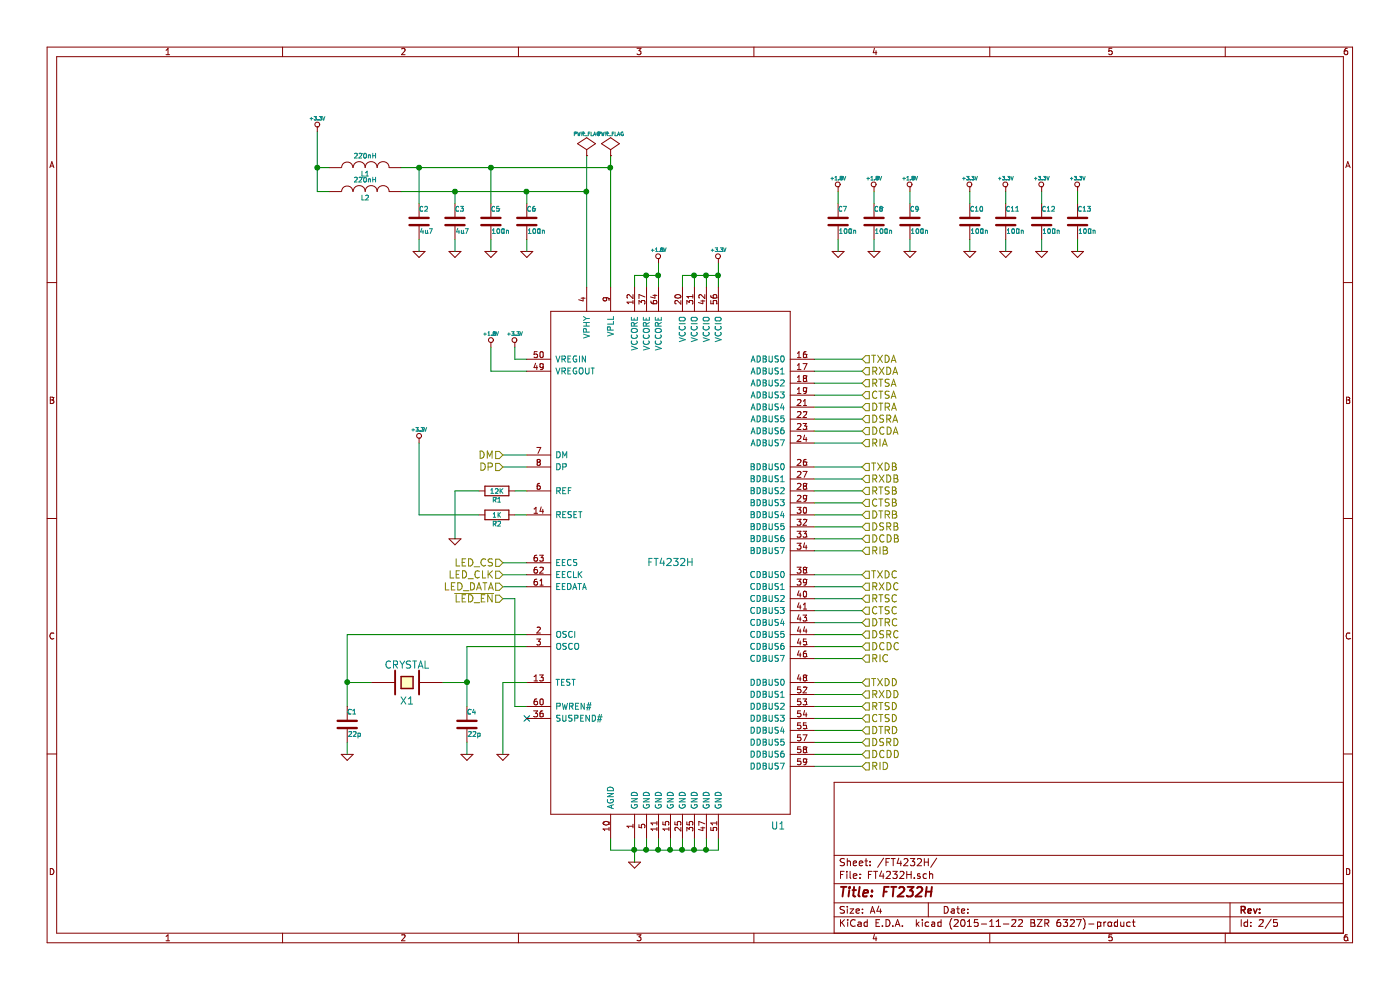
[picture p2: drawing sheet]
EESchema Schematic File Version 2
LIBS:quad-serial-rescue
LIBS:power
LIBS:device
LIBS:transistors
LIBS:conn
LIBS:linear
LIBS:regul
LIBS:74xx
LIBS:cmos4000
LIBS:adc-dac
LIBS:memory
LIBS:xilinx
LIBS:microcontrollers
LIBS:dsp
LIBS:microchip
LIBS:analog_switches
LIBS:motorola
LIBS:texas
LIBS:intel
LIBS:audio
LIBS:interface
LIBS:digital-audio
LIBS:philips
LIBS:display
LIBS:cypress
LIBS:siliconi
LIBS:opto
LIBS:atmel
LIBS:contrib
LIBS:valves
LIBS:FTDI
LIBS:esd_protection
LIBS:usb-connectors
LIBS:quad-serial-cache
EELAYER 25 0
EELAYER END
$Descr A4 11693 8268
encoding utf-8
Sheet 2 5
Title "FT232H"
Date ""
Rev ""
Comp ""
Comment1 ""
Comment2 ""
Comment3 ""
Comment4 ""
$EndDescr
$Comp
L GND #PWR01
U 1 1
P 5300 7200
F 0 "#PWR01" H 5300 7200 30  0001 C CNN
F 1 "GND" H 5300 7130 30  0001 C CNN
F 2 "" H 5300 7200 60  0000 C CNN
F 3 "" H 5300 7200 60  0000 C CNN
	1    5300 7200
	1    0    0    -1  
$EndComp
$Comp
L +3.3V #PWR02
U 1 1
P 4300 2900
F 0 "#PWR02" H 4300 2860 30  0001 C CNN
F 1 "+3.3V" H 4300 3010 30  0000 C CNN
F 2 "" H 4300 2900 60  0000 C CNN
F 3 "" H 4300 2900 60  0000 C CNN
	1    4300 2900
	1    0    0    -1  
$EndComp
$Comp
L +1.8V #PWR03
U 1 1
P 5500 2200
F 0 "#PWR03" H 5500 2340 20  0001 C CNN
F 1 "+1.8V" H 5500 2310 30  0000 C CNN
F 2 "" H 5500 2200 60  0000 C CNN
F 3 "" H 5500 2200 60  0000 C CNN
	1    5500 2200
	1    0    0    -1  
$EndComp
$Comp
L +3.3V #PWR04
U 1 1
P 6000 2200
F 0 "#PWR04" H 6000 2160 30  0001 C CNN
F 1 "+3.3V" H 6000 2310 30  0000 C CNN
F 2 "" H 6000 2200 60  0000 C CNN
F 3 "" H 6000 2200 60  0000 C CNN
	1    6000 2200
	1    0    0    -1  
$EndComp
$Comp
L +1.8V #PWR05
U 1 1
P 4100 2900
F 0 "#PWR05" H 4100 3040 20  0001 C CNN
F 1 "+1.8V" H 4100 3010 30  0000 C CNN
F 2 "" H 4100 2900 60  0000 C CNN
F 3 "" H 4100 2900 60  0000 C CNN
	1    4100 2900
	1    0    0    -1  
$EndComp
$Comp
L C C10
U 1 1
P 8100 1850
AR Path="/56B4901C" Ref="C10"  Part="1" 
AR Path="/56B4839A/56B4901C" Ref="C10"  Part="1" 
F 0 "C10" H 8100 1950 40  0000 L CNN
F 1 "100n" H 8106 1765 40  0000 L CNN
F 2 "Capacitors_SMD:C_0603_HandSoldering" H 8138 1700 30  0001 C CNN
F 3 "" H 8100 1850 60  0000 C CNN
	1    8100 1850
	1    0    0    -1  
$EndComp
$Comp
L C C11
U 1 1
P 8400 1850
AR Path="/56B49023" Ref="C11"  Part="1" 
AR Path="/56B4839A/56B49023" Ref="C11"  Part="1" 
F 0 "C11" H 8400 1950 40  0000 L CNN
F 1 "100n" H 8406 1765 40  0000 L CNN
F 2 "Capacitors_SMD:C_0603_HandSoldering" H 8438 1700 30  0001 C CNN
F 3 "" H 8400 1850 60  0000 C CNN
	1    8400 1850
	1    0    0    -1  
$EndComp
$Comp
L C C12
U 1 1
P 8700 1850
AR Path="/56B4902A" Ref="C12"  Part="1" 
AR Path="/56B4839A/56B4902A" Ref="C12"  Part="1" 
F 0 "C12" H 8700 1950 40  0000 L CNN
F 1 "100n" H 8706 1765 40  0000 L CNN
F 2 "Capacitors_SMD:C_0603_HandSoldering" H 8738 1700 30  0001 C CNN
F 3 "" H 8700 1850 60  0000 C CNN
	1    8700 1850
	1    0    0    -1  
$EndComp
$Comp
L C C13
U 1 1
P 9000 1850
AR Path="/56B49031" Ref="C13"  Part="1" 
AR Path="/56B4839A/56B49031" Ref="C13"  Part="1" 
F 0 "C13" H 9000 1950 40  0000 L CNN
F 1 "100n" H 9006 1765 40  0000 L CNN
F 2 "Capacitors_SMD:C_0603_HandSoldering" H 9038 1700 30  0001 C CNN
F 3 "" H 9000 1850 60  0000 C CNN
	1    9000 1850
	1    0    0    -1  
$EndComp
$Comp
L C C9
U 1 1
P 7600 1850
AR Path="/56B49038" Ref="C9"  Part="1" 
AR Path="/56B4839A/56B49038" Ref="C9"  Part="1" 
F 0 "C9" H 7600 1950 40  0000 L CNN
F 1 "100n" H 7606 1765 40  0000 L CNN
F 2 "Capacitors_SMD:C_0603_HandSoldering" H 7638 1700 30  0001 C CNN
F 3 "" H 7600 1850 60  0000 C CNN
	1    7600 1850
	1    0    0    -1  
$EndComp
$Comp
L C C8
U 1 1
P 7300 1850
AR Path="/56B4903F" Ref="C8"  Part="1" 
AR Path="/56B4839A/56B4903F" Ref="C8"  Part="1" 
F 0 "C8" H 7300 1950 40  0000 L CNN
F 1 "100n" H 7306 1765 40  0000 L CNN
F 2 "Capacitors_SMD:C_0603_HandSoldering" H 7338 1700 30  0001 C CNN
F 3 "" H 7300 1850 60  0000 C CNN
	1    7300 1850
	1    0    0    -1  
$EndComp
$Comp
L C C7
U 1 1
P 7000 1850
AR Path="/56B49046" Ref="C7"  Part="1" 
AR Path="/56B4839A/56B49046" Ref="C7"  Part="1" 
F 0 "C7" H 7000 1950 40  0000 L CNN
F 1 "100n" H 7006 1765 40  0000 L CNN
F 2 "Capacitors_SMD:C_0603_HandSoldering" H 7038 1700 30  0001 C CNN
F 3 "" H 7000 1850 60  0000 C CNN
	1    7000 1850
	1    0    0    -1  
$EndComp
$Comp
L +1.8V #PWR06
U 1 1
P 7000 1600
F 0 "#PWR06" H 7000 1740 20  0001 C CNN
F 1 "+1.8V" H 7000 1710 30  0000 C CNN
F 2 "" H 7000 1600 60  0000 C CNN
F 3 "" H 7000 1600 60  0000 C CNN
	1    7000 1600
	1    0    0    -1  
$EndComp
$Comp
L +1.8V #PWR07
U 1 1
P 7300 1600
F 0 "#PWR07" H 7300 1740 20  0001 C CNN
F 1 "+1.8V" H 7300 1710 30  0000 C CNN
F 2 "" H 7300 1600 60  0000 C CNN
F 3 "" H 7300 1600 60  0000 C CNN
	1    7300 1600
	1    0    0    -1  
$EndComp
$Comp
L +1.8V #PWR08
U 1 1
P 7600 1600
F 0 "#PWR08" H 7600 1740 20  0001 C CNN
F 1 "+1.8V" H 7600 1710 30  0000 C CNN
F 2 "" H 7600 1600 60  0000 C CNN
F 3 "" H 7600 1600 60  0000 C CNN
	1    7600 1600
	1    0    0    -1  
$EndComp
$Comp
L +3.3V #PWR09
U 1 1
P 8100 1600
F 0 "#PWR09" H 8100 1560 30  0001 C CNN
F 1 "+3.3V" H 8100 1710 30  0000 C CNN
F 2 "" H 8100 1600 60  0000 C CNN
F 3 "" H 8100 1600 60  0000 C CNN
	1    8100 1600
	1    0    0    -1  
$EndComp
$Comp
L +3.3V #PWR010
U 1 1
P 8400 1600
F 0 "#PWR010" H 8400 1560 30  0001 C CNN
F 1 "+3.3V" H 8400 1710 30  0000 C CNN
F 2 "" H 8400 1600 60  0000 C CNN
F 3 "" H 8400 1600 60  0000 C CNN
	1    8400 1600
	1    0    0    -1  
$EndComp
$Comp
L +3.3V #PWR011
U 1 1
P 8700 1600
F 0 "#PWR011" H 8700 1560 30  0001 C CNN
F 1 "+3.3V" H 8700 1710 30  0000 C CNN
F 2 "" H 8700 1600 60  0000 C CNN
F 3 "" H 8700 1600 60  0000 C CNN
	1    8700 1600
	1    0    0    -1  
$EndComp
$Comp
L +3.3V #PWR012
U 1 1
P 9000 1600
F 0 "#PWR012" H 9000 1560 30  0001 C CNN
F 1 "+3.3V" H 9000 1710 30  0000 C CNN
F 2 "" H 9000 1600 60  0000 C CNN
F 3 "" H 9000 1600 60  0000 C CNN
	1    9000 1600
	1    0    0    -1  
$EndComp
$Comp
L GND #PWR013
U 1 1
P 7000 2100
F 0 "#PWR013" H 7000 2100 30  0001 C CNN
F 1 "GND" H 7000 2030 30  0001 C CNN
F 2 "" H 7000 2100 60  0000 C CNN
F 3 "" H 7000 2100 60  0000 C CNN
	1    7000 2100
	1    0    0    -1  
$EndComp
$Comp
L GND #PWR014
U 1 1
P 7300 2100
F 0 "#PWR014" H 7300 2100 30  0001 C CNN
F 1 "GND" H 7300 2030 30  0001 C CNN
F 2 "" H 7300 2100 60  0000 C CNN
F 3 "" H 7300 2100 60  0000 C CNN
	1    7300 2100
	1    0    0    -1  
$EndComp
$Comp
L GND #PWR015
U 1 1
P 7600 2100
F 0 "#PWR015" H 7600 2100 30  0001 C CNN
F 1 "GND" H 7600 2030 30  0001 C CNN
F 2 "" H 7600 2100 60  0000 C CNN
F 3 "" H 7600 2100 60  0000 C CNN
	1    7600 2100
	1    0    0    -1  
$EndComp
$Comp
L GND #PWR016
U 1 1
P 8100 2100
F 0 "#PWR016" H 8100 2100 30  0001 C CNN
F 1 "GND" H 8100 2030 30  0001 C CNN
F 2 "" H 8100 2100 60  0000 C CNN
F 3 "" H 8100 2100 60  0000 C CNN
	1    8100 2100
	1    0    0    -1  
$EndComp
$Comp
L GND #PWR017
U 1 1
P 8400 2100
F 0 "#PWR017" H 8400 2100 30  0001 C CNN
F 1 "GND" H 8400 2030 30  0001 C CNN
F 2 "" H 8400 2100 60  0000 C CNN
F 3 "" H 8400 2100 60  0000 C CNN
	1    8400 2100
	1    0    0    -1  
$EndComp
$Comp
L GND #PWR018
U 1 1
P 8700 2100
F 0 "#PWR018" H 8700 2100 30  0001 C CNN
F 1 "GND" H 8700 2030 30  0001 C CNN
F 2 "" H 8700 2100 60  0000 C CNN
F 3 "" H 8700 2100 60  0000 C CNN
	1    8700 2100
	1    0    0    -1  
$EndComp
$Comp
L GND #PWR019
U 1 1
P 9000 2100
F 0 "#PWR019" H 9000 2100 30  0001 C CNN
F 1 "GND" H 9000 2030 30  0001 C CNN
F 2 "" H 9000 2100 60  0000 C CNN
F 3 "" H 9000 2100 60  0000 C CNN
	1    9000 2100
	1    0    0    -1  
$EndComp
$Comp
L C C6
U 1 1
P 4400 1850
AR Path="/56B49BD4" Ref="C6"  Part="1" 
AR Path="/56B4839A/56B49BD4" Ref="C6"  Part="1" 
F 0 "C6" H 4400 1950 40  0000 L CNN
F 1 "100n" H 4406 1765 40  0000 L CNN
F 2 "Capacitors_SMD:C_0603_HandSoldering" H 4438 1700 30  0001 C CNN
F 3 "" H 4400 1850 60  0000 C CNN
	1    4400 1850
	1    0    0    -1  
$EndComp
$Comp
L C C5
U 1 1
P 4100 1850
AR Path="/56B49C4B" Ref="C5"  Part="1" 
AR Path="/56B4839A/56B49C4B" Ref="C5"  Part="1" 
F 0 "C5" H 4100 1950 40  0000 L CNN
F 1 "100n" H 4106 1765 40  0000 L CNN
F 2 "Capacitors_SMD:C_0603_HandSoldering" H 4138 1700 30  0001 C CNN
F 3 "" H 4100 1850 60  0000 C CNN
	1    4100 1850
	1    0    0    -1  
$EndComp
$Comp
L GND #PWR020
U 1 1
P 4400 2100
F 0 "#PWR020" H 4400 2100 30  0001 C CNN
F 1 "GND" H 4400 2030 30  0001 C CNN
F 2 "" H 4400 2100 60  0000 C CNN
F 3 "" H 4400 2100 60  0000 C CNN
	1    4400 2100
	1    0    0    -1  
$EndComp
$Comp
L GND #PWR021
U 1 1
P 4100 2100
F 0 "#PWR021" H 4100 2100 30  0001 C CNN
F 1 "GND" H 4100 2030 30  0001 C CNN
F 2 "" H 4100 2100 60  0000 C CNN
F 3 "" H 4100 2100 60  0000 C CNN
	1    4100 2100
	1    0    0    -1  
$EndComp
$Comp
L C C3
U 1 1
P 3800 1850
AR Path="/56B4A4BC" Ref="C3"  Part="1" 
AR Path="/56B4839A/56B4A4BC" Ref="C3"  Part="1" 
F 0 "C3" H 3800 1950 40  0000 L CNN
F 1 "4u7" H 3806 1765 40  0000 L CNN
F 2 "Capacitors_SMD:C_0805_HandSoldering" H 3838 1700 30  0001 C CNN
F 3 "" H 3800 1850 60  0000 C CNN
	1    3800 1850
	1    0    0    -1  
$EndComp
$Comp
L C C2
U 1 1
P 3500 1850
AR Path="/56B4A4FF" Ref="C2"  Part="1" 
AR Path="/56B4839A/56B4A4FF" Ref="C2"  Part="1" 
F 0 "C2" H 3500 1950 40  0000 L CNN
F 1 "4u7" H 3506 1765 40  0000 L CNN
F 2 "Capacitors_SMD:C_0805_HandSoldering" H 3538 1700 30  0001 C CNN
F 3 "" H 3500 1850 60  0000 C CNN
	1    3500 1850
	1    0    0    -1  
$EndComp
$Comp
L GND #PWR022
U 1 1
P 3800 2100
F 0 "#PWR022" H 3800 2100 30  0001 C CNN
F 1 "GND" H 3800 2030 30  0001 C CNN
F 2 "" H 3800 2100 60  0000 C CNN
F 3 "" H 3800 2100 60  0000 C CNN
	1    3800 2100
	1    0    0    -1  
$EndComp
$Comp
L GND #PWR023
U 1 1
P 3500 2100
F 0 "#PWR023" H 3500 2100 30  0001 C CNN
F 1 "GND" H 3500 2030 30  0001 C CNN
F 2 "" H 3500 2100 60  0000 C CNN
F 3 "" H 3500 2100 60  0000 C CNN
	1    3500 2100
	1    0    0    -1  
$EndComp
$Comp
L INDUCTOR L1
U 1 1
P 3050 1400
F 0 "L1" V 3000 1400 40  0000 C CNN
F 1 "220nH" V 3150 1400 40  0000 C CNN
F 2 "Resistors_SMD:R_0603_HandSoldering" H 3050 1400 60  0001 C CNN
F 3 "http://www.farnell.com/datasheets/1778047.pdf" H 3050 1400 60  0001 C CNN
	1    3050 1400
	0    -1   -1   0   
$EndComp
$Comp
L INDUCTOR L2
U 1 1
P 3050 1600
F 0 "L2" V 3000 1600 40  0000 C CNN
F 1 "220nH" V 3150 1600 40  0000 C CNN
F 2 "Resistors_SMD:R_0603_HandSoldering" H 3050 1600 60  0001 C CNN
F 3 "http://www.farnell.com/datasheets/1778047.pdf" H 3050 1600 60  0001 C CNN
	1    3050 1600
	0    -1   -1   0   
$EndComp
$Comp
L +3.3V #PWR024
U 1 1
P 2650 1100
F 0 "#PWR024" H 2650 1060 30  0001 C CNN
F 1 "+3.3V" H 2650 1210 30  0000 C CNN
F 2 "" H 2650 1100 60  0000 C CNN
F 3 "" H 2650 1100 60  0000 C CNN
	1    2650 1100
	1    0    0    -1  
$EndComp
$Comp
L R R2
U 1 1
P 4150 4300
F 0 "R2" V 4230 4300 40  0000 C CNN
F 1 "1K" V 4157 4301 40  0000 C CNN
F 2 "Resistors_SMD:R_0603_HandSoldering" V 4080 4300 30  0001 C CNN
F 3 "" H 4150 4300 30  0000 C CNN
	1    4150 4300
	0    1    1    0   
$EndComp
$Comp
L R R1
U 1 1
P 4150 4100
F 0 "R1" V 4230 4100 40  0000 C CNN
F 1 "12K" V 4157 4101 40  0000 C CNN
F 2 "Resistors_SMD:R_0603_HandSoldering" V 4080 4100 30  0001 C CNN
F 3 "" H 4150 4100 30  0000 C CNN
	1    4150 4100
	0    1    1    0   
$EndComp
$Comp
L +3.3V #PWR025
U 1 1
P 3500 3700
F 0 "#PWR025" H 3500 3660 30  0001 C CNN
F 1 "+3.3V" H 3500 3810 30  0000 C CNN
F 2 "" H 3500 3700 60  0000 C CNN
F 3 "" H 3500 3700 60  0000 C CNN
	1    3500 3700
	1    0    0    -1  
$EndComp
$Comp
L GND #PWR026
U 1 1
P 3800 4500
F 0 "#PWR026" H 3800 4500 30  0001 C CNN
F 1 "GND" H 3800 4430 30  0001 C CNN
F 2 "" H 3800 4500 60  0000 C CNN
F 3 "" H 3800 4500 60  0000 C CNN
	1    3800 4500
	1    0    0    -1  
$EndComp
$Comp
L CRYSTAL X1
U 1 1
P 3400 5700
F 0 "X1" H 3400 5850 60  0000 C CNN
F 1 "CRYSTAL" H 3400 5550 60  0000 C CNN
F 2 "Crystals:Crystal_HC49-SD_SMD" H 3400 5700 60  0001 C CNN
F 3 "" H 3400 5700 60  0000 C CNN
	1    3400 5700
	-1   0    0    1   
$EndComp
$Comp
L C C1
U 1 1
P 2900 6050
AR Path="/56B4CA93" Ref="C1"  Part="1" 
AR Path="/56B4839A/56B4CA93" Ref="C1"  Part="1" 
F 0 "C1" H 2900 6150 40  0000 L CNN
F 1 "22p" H 2906 5965 40  0000 L CNN
F 2 "Capacitors_SMD:C_0603_HandSoldering" H 2938 5900 30  0001 C CNN
F 3 "" H 2900 6050 60  0000 C CNN
	1    2900 6050
	1    0    0    -1  
$EndComp
$Comp
L C C4
U 1 1
P 3900 6050
AR Path="/56B4CB7D" Ref="C4"  Part="1" 
AR Path="/56B4839A/56B4CB7D" Ref="C4"  Part="1" 
F 0 "C4" H 3900 6150 40  0000 L CNN
F 1 "22p" H 3906 5965 40  0000 L CNN
F 2 "Capacitors_SMD:C_0603_HandSoldering" H 3938 5900 30  0001 C CNN
F 3 "" H 3900 6050 60  0000 C CNN
	1    3900 6050
	1    0    0    -1  
$EndComp
$Comp
L GND #PWR027
U 1 1
P 3900 6300
F 0 "#PWR027" H 3900 6300 30  0001 C CNN
F 1 "GND" H 3900 6230 30  0001 C CNN
F 2 "" H 3900 6300 60  0000 C CNN
F 3 "" H 3900 6300 60  0000 C CNN
	1    3900 6300
	1    0    0    -1  
$EndComp
$Comp
L GND #PWR028
U 1 1
P 2900 6300
F 0 "#PWR028" H 2900 6300 30  0001 C CNN
F 1 "GND" H 2900 6230 30  0001 C CNN
F 2 "" H 2900 6300 60  0000 C CNN
F 3 "" H 2900 6300 60  0000 C CNN
	1    2900 6300
	1    0    0    -1  
$EndComp
Text HLabel 7200 3000 2    60   Input ~ 0
TXDA
Text HLabel 7200 3900 2    60   Input ~ 0
TXDB
Text HLabel 7200 4800 2    60   Input ~ 0
TXDC
Text HLabel 7200 5700 2    60   Input ~ 0
TXDD
Text HLabel 7200 3100 2    60   Input ~ 0
RXDA
Text HLabel 7200 4000 2    60   Input ~ 0
RXDB
Text HLabel 7200 4900 2    60   Input ~ 0
RXDC
Text HLabel 7200 5800 2    60   Input ~ 0
RXDD
Text HLabel 7200 3200 2    60   Input ~ 0
RTSA
Text HLabel 7200 4100 2    60   Input ~ 0
RTSB
Text HLabel 7200 5000 2    60   Input ~ 0
RTSC
Text HLabel 7200 5900 2    60   Input ~ 0
RTSD
Text HLabel 7200 3300 2    60   Input ~ 0
CTSA
Text HLabel 7200 4200 2    60   Input ~ 0
CTSB
Text HLabel 7200 5100 2    60   Input ~ 0
CTSC
Text HLabel 7200 6000 2    60   Input ~ 0
CTSD
Text HLabel 7200 3400 2    60   Input ~ 0
DTRA
Text HLabel 7200 4300 2    60   Input ~ 0
DTRB
Text HLabel 7200 5200 2    60   Input ~ 0
DTRC
Text HLabel 7200 6100 2    60   Input ~ 0
DTRD
Text HLabel 7200 3500 2    60   Input ~ 0
DSRA
Text HLabel 7200 4400 2    60   Input ~ 0
DSRB
Text HLabel 7200 5300 2    60   Input ~ 0
DSRC
Text HLabel 7200 6200 2    60   Input ~ 0
DSRD
Text HLabel 7200 3600 2    60   Input ~ 0
DCDA
Text HLabel 7200 4500 2    60   Input ~ 0
DCDB
Text HLabel 7200 5400 2    60   Input ~ 0
DCDC
Text HLabel 7200 6300 2    60   Input ~ 0
DCDD
Wire Wire Line
	6000 7100 6000 7000
Wire Wire Line
	5900 7100 5900 7000
Wire Wire Line
	5800 7100 5800 7000
Wire Wire Line
	5700 7100 5700 7000
Wire Wire Line
	5600 7100 5600 7000
Wire Wire Line
	5500 7100 5500 7000
Wire Wire Line
	5400 7100 5400 7000
Wire Wire Line
	5300 7000 5300 7200
Wire Wire Line
	4300 2900 4300 3000
Wire Wire Line
	4300 3000 4400 3000
Wire Wire Line
	5500 2200 5500 2400
Wire Wire Line
	5300 2300 5500 2300
Wire Wire Line
	5400 2300 5400 2400
Connection ~ 5500 2300
Wire Wire Line
	5300 2300 5300 2400
Connection ~ 5400 2300
Connection ~ 5900 7100
Connection ~ 5800 7100
Connection ~ 5700 7100
Connection ~ 5600 7100
Connection ~ 5500 7100
Connection ~ 5300 7100
Connection ~ 5400 7100
Wire Wire Line
	6000 2200 6000 2400
Wire Wire Line
	5900 2300 5900 2400
Wire Wire Line
	5700 2300 6000 2300
Connection ~ 6000 2300
Wire Wire Line
	5800 2400 5800 2300
Connection ~ 5900 2300
Wire Wire Line
	5700 2400 5700 2300
Connection ~ 5800 2300
Wire Wire Line
	4100 2900 4100 3100
Wire Wire Line
	4100 3100 4400 3100
Wire Wire Line
	9000 1600 9000 1700
Wire Wire Line
	8700 1700 8700 1600
Wire Wire Line
	8400 1700 8400 1600
Wire Wire Line
	8100 1700 8100 1600
Wire Wire Line
	7600 1700 7600 1600
Wire Wire Line
	7300 1600 7300 1700
Wire Wire Line
	7000 1600 7000 1700
Wire Wire Line
	9000 2000 9000 2100
Wire Wire Line
	8700 2100 8700 2000
Wire Wire Line
	8400 2000 8400 2100
Wire Wire Line
	8100 2100 8100 2000
Wire Wire Line
	7600 2000 7600 2100
Wire Wire Line
	7300 2100 7300 2000
Wire Wire Line
	7000 2000 7000 2100
Wire Wire Line
	4400 2000 4400 2100
Wire Wire Line
	4100 2000 4100 2100
Wire Wire Line
	4900 1300 4900 2400
Wire Wire Line
	4400 1600 4400 1700
Wire Wire Line
	5100 1300 5100 2400
Wire Wire Line
	4100 1400 4100 1700
Wire Wire Line
	3800 1600 3800 1700
Connection ~ 4400 1600
Wire Wire Line
	3500 1400 3500 1700
Connection ~ 4100 1400
Wire Wire Line
	3500 2000 3500 2100
Wire Wire Line
	3800 2000 3800 2100
Wire Wire Line
	3350 1600 4900 1600
Wire Wire Line
	3350 1400 5100 1400
Connection ~ 3500 1400
Connection ~ 3800 1600
Wire Wire Line
	2650 1600 2750 1600
Wire Wire Line
	2750 1400 2650 1400
Wire Wire Line
	4300 4300 4400 4300
Wire Wire Line
	4400 4100 4300 4100
Wire Wire Line
	4000 4300 3500 4300
Wire Wire Line
	3500 4300 3500 3700
Wire Wire Line
	4000 4100 3800 4100
Wire Wire Line
	3800 4100 3800 4500
Wire Wire Line
	4400 5400 3900 5400
Wire Wire Line
	3900 5400 3900 5900
Wire Wire Line
	3900 5700 3700 5700
Wire Wire Line
	2900 5300 4400 5300
Wire Wire Line
	2900 5300 2900 5900
Wire Wire Line
	2900 5700 3100 5700
Connection ~ 2900 5700
Connection ~ 3900 5700
Wire Wire Line
	3900 6200 3900 6300
Wire Wire Line
	2900 6200 2900 6300
Wire Wire Line
	6800 3000 7200 3000
Wire Wire Line
	6800 3100 7200 3100
Wire Wire Line
	6800 3200 7200 3200
Wire Wire Line
	6800 3300 7200 3300
Wire Wire Line
	6800 3400 7200 3400
Wire Wire Line
	6800 3500 7200 3500
Wire Wire Line
	6800 3600 7200 3600
Wire Wire Line
	6800 3900 7200 3900
Wire Wire Line
	6800 4000 7200 4000
Wire Wire Line
	6800 4100 7200 4100
Wire Wire Line
	6800 4200 7200 4200
Wire Wire Line
	6800 4300 7200 4300
Wire Wire Line
	6800 4400 7200 4400
Wire Wire Line
	6800 4500 7200 4500
Wire Wire Line
	6800 4800 7200 4800
Wire Wire Line
	6800 4900 7200 4900
Wire Wire Line
	6800 5000 7200 5000
Wire Wire Line
	6800 5100 7200 5100
Wire Wire Line
	6800 5200 7200 5200
Wire Wire Line
	6800 5300 7200 5300
Wire Wire Line
	6800 5400 7200 5400
Wire Wire Line
	6800 5700 7200 5700
Wire Wire Line
	6800 5800 7200 5800
Wire Wire Line
	6800 5900 7200 5900
Wire Wire Line
	6800 6000 7200 6000
Wire Wire Line
	6800 6100 7200 6100
Wire Wire Line
	6800 6200 7200 6200
Wire Wire Line
	6800 6300 7200 6300
Wire Wire Line
	6800 3700 7200 3700
Wire Wire Line
	6800 4600 7200 4600
Wire Wire Line
	6800 5500 7200 5500
Wire Wire Line
	6800 6400 7200 6400
Text HLabel 7200 6400 2    60   Input ~ 0
RID
Text HLabel 7200 5500 2    60   Input ~ 0
RIC
Text HLabel 7200 4600 2    60   Input ~ 0
RIB
Text HLabel 7200 3700 2    60   Input ~ 0
RIA
Wire Wire Line
	4400 3800 4200 3800
Wire Wire Line
	4400 3900 4200 3900
Text HLabel 4200 3800 0    60   Input ~ 0
DM
Text HLabel 4200 3900 0    60   Input ~ 0
DP
Wire Wire Line
	4200 4800 4400 4800
Wire Wire Line
	4200 4900 4400 4900
Wire Wire Line
	4300 5000 4300 5900
Wire Wire Line
	4300 5000 4200 5000
Text HLabel 4200 4700 0    60   Input ~ 0
LED_CS
Text HLabel 4200 4800 0    60   Input ~ 0
LED_CLK
Text HLabel 4200 4900 0    60   Input ~ 0
LED_DATA
Text HLabel 4200 5000 0    60   Input ~ 0
~LED_EN
Wire Wire Line
	4300 5900 4400 5900
Wire Wire Line
	2650 1100 2650 1600
Connection ~ 2650 1400
$Comp
L PWR_FLAG #FLG029
U 1 1
P 5100 1300
F 0 "#FLG029" H 5100 1395 30  0001 C CNN
F 1 "PWR_FLAG" H 5100 1480 30  0000 C CNN
F 2 "" H 5100 1300 60  0000 C CNN
F 3 "" H 5100 1300 60  0000 C CNN
	1    5100 1300
	1    0    0    -1  
$EndComp
$Comp
L PWR_FLAG #FLG030
U 1 1
P 4900 1300
F 0 "#FLG030" H 4900 1395 30  0001 C CNN
F 1 "PWR_FLAG" H 4900 1480 30  0000 C CNN
F 2 "" H 4900 1300 60  0000 C CNN
F 3 "" H 4900 1300 60  0000 C CNN
	1    4900 1300
	1    0    0    -1  
$EndComp
Connection ~ 4900 1600
Connection ~ 5100 1400
NoConn ~ 4400 6000
Wire Wire Line
	4400 4700 4200 4700
Wire Wire Line
	5100 7100 6000 7100
Wire Wire Line
	5100 7100 5100 7000
$Comp
L FT4232H U1
U 1 1
P 5600 4700
F 0 "U1" H 6500 2500 60  0000 C CNN
F 1 "FT4232H" H 5600 4700 60  0000 C CNN
F 2 "Housings_QFP:LQFP-64_10x10mm_Pitch0.5mm" H 5600 4700 60  0001 C CNN
F 3 "" H 5600 4700 60  0000 C CNN
	1    5600 4700
	1    0    0    -1  
$EndComp
$Comp
L GND #PWR031
U 1 1
P 4200 6300
F 0 "#PWR031" H 4200 6300 30  0001 C CNN
F 1 "GND" H 4200 6230 30  0001 C CNN
F 2 "" H 4200 6300 60  0000 C CNN
F 3 "" H 4200 6300 60  0000 C CNN
	1    4200 6300
	1    0    0    -1  
$EndComp
Wire Wire Line
	4200 6300 4200 5700
Wire Wire Line
	4200 5700 4400 5700
$EndSCHEMATC
